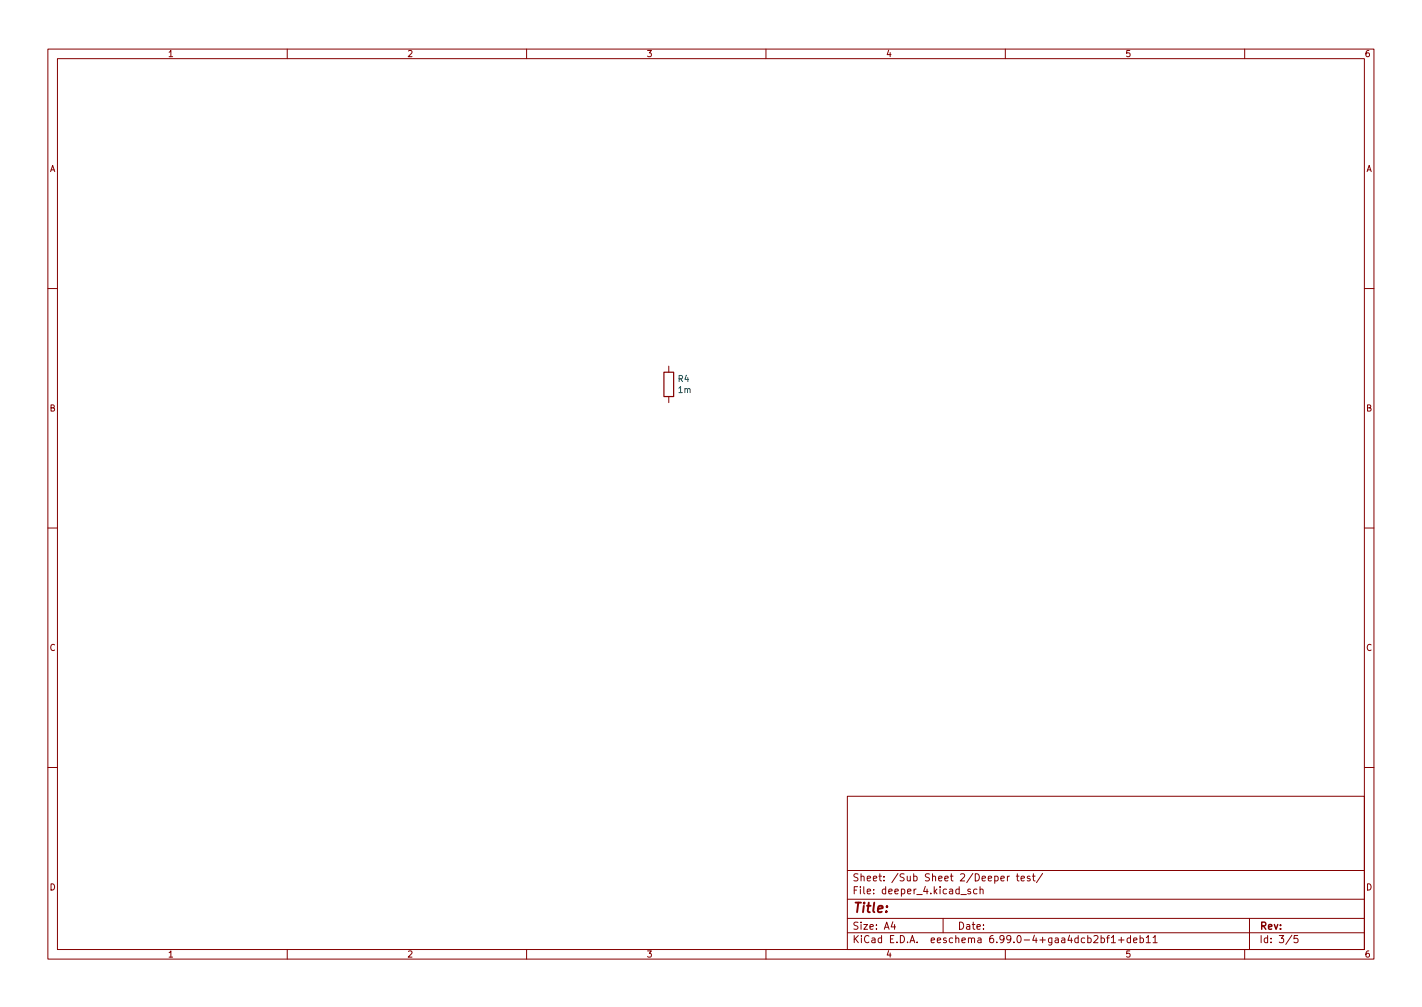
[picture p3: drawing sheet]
<svg xmlns="http://www.w3.org/2000/svg" width="297mm" height="210mm" viewBox="0 0 297 210" stroke-linecap="round" stroke-linejoin="round" font-family="sans-serif">
<g fill="none" stroke="#840000" stroke-width=".21">
<path d="M10 10.2h277v190.1h-277zM12 12.2h273v186.1h-273zM60 10.2v2M110 10.2v2M160 10.2v2M210 10.2v2M260 10.2v2M10 60.2h2M139.7 76.4v1.3M285 60.2h2M139.7 82.8v1.3M10 110.2h2"/>
<path d="M285 110.2h2M10 160.2h2M177 166.3h108v32h-108zM285 160.2h2M60 198.3v2M110 198.3v2M160 198.3v2M177 194.8h108M177 191.8h108M177 187.8h108M177 181.8h108M186.5 192.5l-.4 1h1"/>
<path d="M186.9 193v1M197 191.8v3M200.7 186.8h1.2M202.7 185.7l-.3-.1-.3 .2 .1 .3 .5 .1v.4h-.6M204.1 185.7l-.5-.1-.2 .3 .1 .7h.6M204.7 185.8l.2-.2 .4 .1 .1 .9M204.7 185.1v1.5M209.1 183.4l.7-.1-.1-.3-.4-.1-.2 .2v.8h.6M210 198.3v2M210.4 182.9v1M210.9 182.9l-.5 .3M212.3 182.9h.6"/>
<path d="M212.5 182.4v1.3l.4 .2M213.3 183.4l.7-.1-.1-.3-.4-.1-.2 .2 .1 .8h.5M215.1 183l-.3-.1-.2 .2v.3l.5 .1v.4h-.5M215.6 182.9h.6M215.9 182.4v1.3l.3 .2M217.8 182.4l-1.3 1.9M230 195.9l.4-.1 .3 .3-.1 .7h-.6M230 195.3v1.5M231.1 195.8h.6M231.7 195.3l-.3 .2v1.3M232.1 195.8l.5-.5v1.5M232.1 196.8h.9"/>
<path d="M233.6 196.3h1.2M234.2 195.7v1.1M236.1 195.9l-.4-.1-.3 .3 .2 .7h.5M236.1 195.3v1.5M236.8 196.3l.7-.1-.1-.3-.4-.1-.2 .2 .1 .8h.5M238.1 195.9l.5-.1 .3 .3-.2 .7h-.6M238.1 195.3v1.5M239.4 195.8l.5-.5v1.5M239.4 196.8h.9M240.9 195.8l.4-.5v1.5M240.9 196.8h.8M260 198.3v2"/>
<path d="M261 191.8v6.5M269.9 195.3l-1.3 1.9M271.1 195.3h-.7l-.1 .7 .2-.1 .5 .1 .2 .2-.1 .5-.2 .1-.6-.1"/>
</g>
<path d="M138.7 77.7h2v5.1h-2z" fill="none" stroke="#840000" stroke-width=".25"/>
<text font-size="2.8" fill="#840000" x="178" y="190.6">Title:</text>
<g font-size="2.1" fill="#840000">
<text x="178" y="184">Sheet: /Sub Sheet 2/Deeper test/</text>
<text x="178" y="186.7">File: deeper_4.kicad_sch</text>
<text x="178" y="196.9">KiCad E.D.A. eeschema 6.99.0-4+gaa4dcb2bf1+deb11</text>
<text x="178" y="194.1">Size: A4</text>
<text x="200" y="194.1">Date:</text>
<text x="263" y="194.1">Rev:</text>
<text x="263" y="196.9">Id: 3/5</text>
</g>
<g font-size="1.8" fill="#840000">
<text x="35" y="11.9">1</text>
<text x="85" y="11.9">2</text>
<text x="135" y="11.9">3</text>
<text x="185" y="11.9">4</text>
<text x="235" y="11.9">5</text>
<text x="285" y="11.9">6</text>
<text x="10.3" y="35.9">A</text>
<text x="285.3" y="35.9">A</text>
<text x="10.3" y="85.9">B</text>
<text x="285.3" y="85.9">B</text>
<text x="10.3" y="135.9">C</text>
<text x="285.3" y="135.9">C</text>
<text x="10.3" y="185.9">D</text>
<text x="285.3" y="185.9">D</text>
<text x="35" y="199.9">1</text>
<text x="85" y="199.9">2</text>
<text x="135" y="199.9">3</text>
<text x="185" y="199.9">4</text>
<text x="235" y="199.9">5</text>
<text x="285" y="199.9">6</text>
</g>
<g font-size="1.8" fill="#006464">
<text x="141.7" y="79.7">R4</text>
<text x="141.7" y="82">1m</text>
</g>
</svg>
